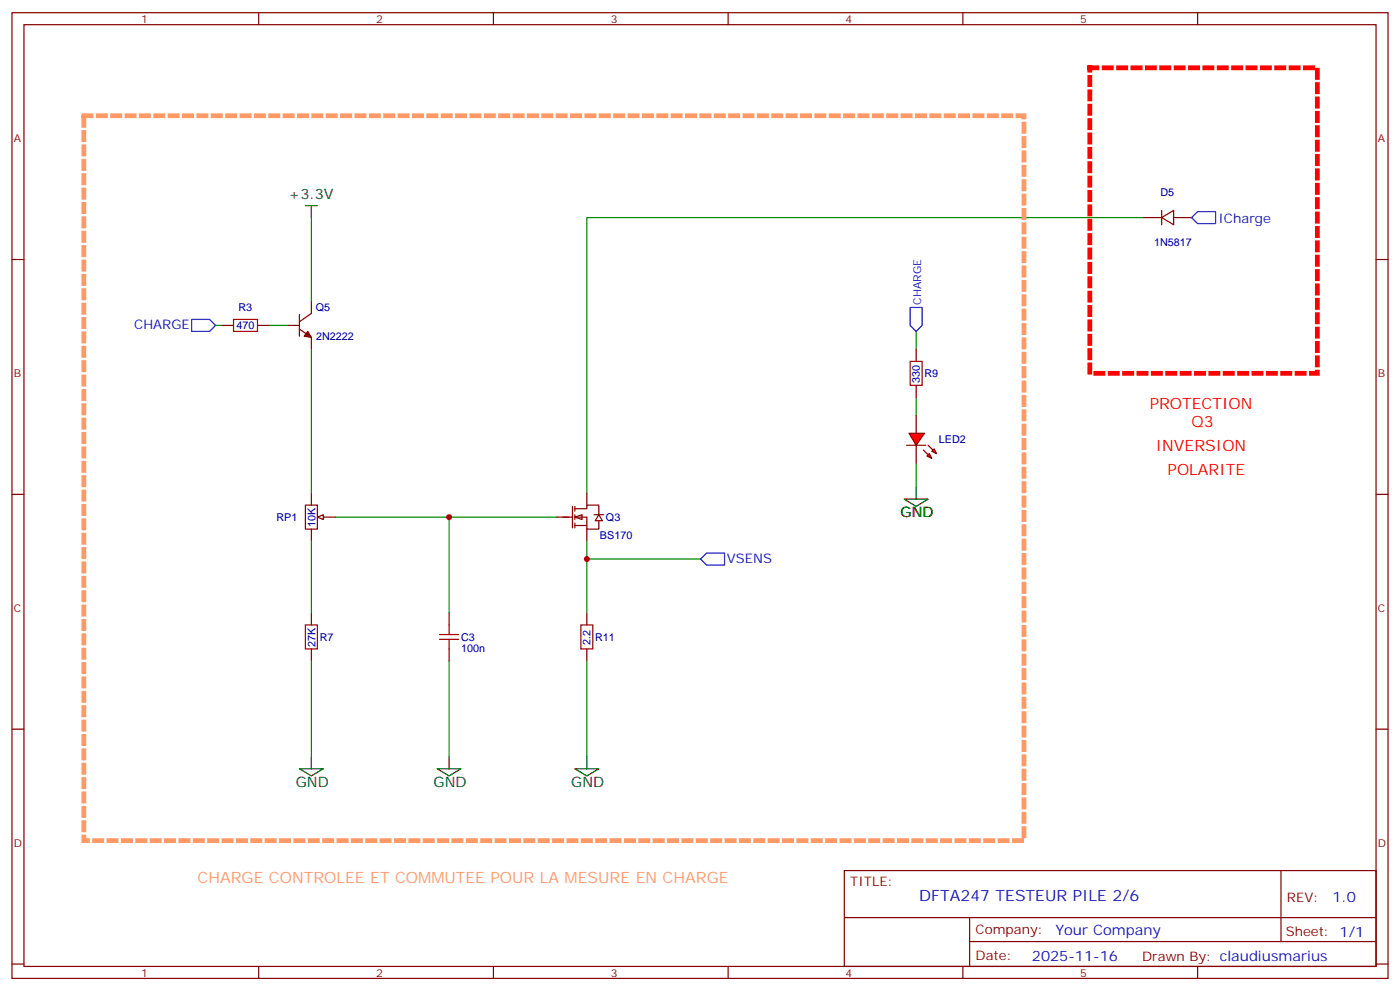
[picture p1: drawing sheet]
<svg xmlns="http://www.w3.org/2000/svg" width="412mm" height="292mm" viewBox="0 0 412 292" stroke-linecap="round" stroke-linejoin="round" font-family="sans-serif">
<g fill="none" stroke="#870000" stroke-width=".35">
<path d="M3.5 3.7h405.4v284.4h-405.4zM7.1 7.3h398.2v277.3h-398.2zM76.2 3.7v3.6M145.3 3.7v3.6M214.5 3.7v3.6M283.6 3.7v3.6M352.8 3.7v3.6M3.5 76.4h3.6M336.9 64.1h5.3M342.2 64.1l3.5-2.2v4.3zM342.2 61.9v4.3M345.7 64.1h5.3"/>
<path d="M405.3 76.4h3.6M3.5 145.6h3.6M405.3 145.6h3.6M172.9 180.5v3.5M172.9 191.1v3.5M3.5 214.7h3.6M405.3 214.7h3.6M248.7 256.3h156.6v28.3h-156.6zM377.3 256.4v20.8M248.7 270.2h156.5M285.6 277.2h119.6M285.6 270.2v14.1"/>
<path d="M3.5 283.8h3.6M76.2 284.6v3.5M145.3 284.6v3.5M214.5 284.6v3.5M283.6 284.6v3.5M352.8 284.6v3.5M405.3 283.8h3.6"/>
</g>
<path d="M336.9 64.1h-164v81.1M98.8 152.3h65.2" fill="none" stroke="#008700" stroke-width=".35"/>
<path d="M351 64.1l1.8-1.8h5.3v3.5h-5.3z" fill="none" stroke="#00f" stroke-width=".35"/>
<path d="M169.3 226.3h7.1l-3.5 2.2zM172.9 222.8v3.5" fill="none" stroke="#000" stroke-width=".35"/>
<path d="M171.1 184h3.5v7.1h-3.5z" fill="none" stroke="#a10000" stroke-width=".35"/>
<g fill="#fff" stroke="#870000" stroke-width=".35">
<path d="M169.3 152.3l2.1-.7v1.4z"/>
<path d="M176.4 151.6l1 1.7h-2.1z"/>
</g>
<g fill="none" stroke="#870000" stroke-width=".35">
<path d="M90 148.7h3.5v7.1h-3.5zM91.7 145.2v3.5M91.7 155.8v3.5M95.2 152.3h3.6M164 152.3h4.6M168.6 149.1v6.3M169.3 149.8h3.6v-1.1h3.5v2.9M169.3 152.3h3.6v3.5h3.5v-2.5M169.3 154.7h3.6M169.3 149.1v1.4M169.3 151.6v1.4M169.3 154v1.4"/>
<path d="M172.9 145.2v3.5M172.9 155.8v3.5M175 151.6h2.8"/>
</g>
<path d="M93.5 152.3l1.7-.7v1.4z" fill="#f0f0f0" stroke="#870000" stroke-width=".35"/>
<g fill="none" stroke="#008700" stroke-width=".35">
<path d="M91.7 64.1v24.7M63.5 95.8h1.8M79.4 95.8h5.3M269.9 97.6v5.3M91.7 102.9v42.3M269.9 117v5.3M269.9 136.4v7M91.7 159.3v21.2M132.3 152.3v28.2M172.9 159.3v21.2M172.9 164.6h33.5M91.7 194.6v28.2"/>
<path d="M132.3 194.6v28.2M172.9 194.6v28.2"/>
</g>
<path d="M56.4 94.1h5.3l1.8 1.7-1.8 1.8h-5.3zM268.1 90.5h3.5v5.3l-1.7 1.8-1.8-1.8zM206.4 164.6l1.7-1.8h5.3v3.6h-5.3z" fill="none" stroke="#00f" stroke-width=".35"/>
<path d="M90 60.5h3.5M91.7 60.5v3.6M266.3 147h7.1l-3.5 2.1zM269.9 143.4v3.6M88.2 226.3h7l-3.5 2.2zM91.7 222.8v3.5M128.8 226.3h7l-3.5 2.2zM132.3 222.8v3.5" fill="none" stroke="#000" stroke-width=".35"/>
<path d="M65.3 95.8h3.5M75.8 95.8h3.6M84.7 95.8h3.5M88.2 96.9l3.5 2.4v3.6M88.2 92.6v6.4M91.7 88.8v3.5l-3.5 2.5M269.9 102.9v3.5M269.9 113.5v3.5M91.7 180.5v3.5M91.7 191.1v3.5M132.3 180.5v3.5M132.3 191.1v3.5" fill="none" stroke="#870000" stroke-width=".35"/>
<path d="M90.7 97.6l1 1.7-2.1-.3z" fill="#870000" stroke="#870000" stroke-width=".35"/>
<path d="M68.8 94.1h7v3.5h-7zM268.1 106.4h3.5v7.1h-3.5zM90 184h3.5v7.1h-3.5zM129.5 188.2h5.6M129.5 186.8h5.6M132.3 184v2.8M132.3 188.2v2.9" fill="none" stroke="#a10000" stroke-width=".35"/>
<path d="M24.7 34.1h276.9v213.4h-276.9v-213.4" fill="none" stroke="#f96" stroke-width="1.4" stroke-dasharray="2.1 2.1"/>
<path d="M321 20h67.1v89.9h-67.1v-89.9" fill="none" stroke="#f00" stroke-width="1.4" stroke-dasharray="2.1 2.1"/>
<g fill="#f00" stroke="#870000" stroke-width=".35">
<path d="M267.8 127.6h4.5l-2.4 3.5z"/>
<path d="M267.1 131.1h5.6z"/>
</g>
<g fill="#870000" stroke="#870000" stroke-width=".35">
<path d="M273.4 131.1l1.4 1.4z"/>
<path d="M272 132.5l1.4 1.4z"/>
</g>
<g fill="#f00" stroke="#870000" stroke-width=".35">
<path d="M274.5 132.9l.7-.7 .7 1.4z"/>
<path d="M273 134.3l.8-.7 .7 1.4z"/>
</g>
<path d="M269.9 122.3v5.3M269.9 131.1v5.3" fill="none" stroke="#870000" stroke-width=".35"/>
<g fill="#c00">
<circle cx="172.9" cy="164.6" r=".88"/>
<circle cx="132.3" cy="152.3" r=".88"/>
</g>
<g font-size="4.6" fill="#f00">
<text x="338.7" y="120.5">PROTECTION</text>
<text x="351" y="125.8">Q3</text>
<text x="340.4" y="132.9">INVERSION</text>
<text x="344" y="139.9">POLARITE</text>
</g>
<text font-size="4.6" fill="#f96" x="58.2" y="259.9">CHARGE CONTROLEE ET COMMUTEE POUR LA MESURE EN CHARGE</text>
<text font-size="4.6" fill="#00f" x="270.8" y="265.4">DFTA247 TESTEUR PILE 2/6</text>
<g font-size="4.2">
<text x="85" y="58.7">+3.3V</text>
<text x="265.3" y="152.3">GND</text>
<text x="87.1" y="231.6">GND</text>
<text x="127.7" y="231.6">GND</text>
<text x="168.3" y="231.6">GND</text>
</g>
<g font-size="4.2" fill="#00f">
<text x="392.5" y="265.6">1.0</text>
<text x="310.9" y="275.2">Your Company</text>
<text x="304" y="283">2025-11-16</text>
</g>
<g font-size="3.9" fill="#00f">
<text x="358.9" y="65.5">ICharge</text>
<text x="39.5" y="96.8">CHARGE</text>
<text x="214.1" y="165.9">VSENS</text>
</g>
<g font-size="3.9" fill="#800">
<text x="250.5" y="260.9">TITLE:</text>
<text x="379.1" y="265.6">REV:</text>
<text x="287.4" y="275.1">Company:</text>
<text x="378.7" y="275.7">Sheet: 1/1</text>
<text x="287.4" y="282.8">Date:</text>
<text x="336.4" y="282.9">Drawn By: claudiusmarius</text>
</g>
<g font-size="3.2" fill="#800">
<text x="41.6" y="6.7">1</text>
<text x="110.8" y="6.7">2</text>
<text x="179.9" y="6.7">3</text>
<text x="249.1" y="6.7">4</text>
<text x="318.2" y="6.7">5</text>
<text x="4.1" y="41.8">A</text>
<text x="405.9" y="41.8">A</text>
<text x="4.1" y="111">B</text>
<text x="405.9" y="111">B</text>
<text x="4.1" y="180.1">C</text>
<text x="405.9" y="180.1">C</text>
<text x="4.1" y="249.3">D</text>
<text x="405.9" y="249.3">D</text>
<text x="41.6" y="287.5">1</text>
<text x="110.8" y="287.5">2</text>
<text x="179.9" y="287.5">3</text>
<text x="249.1" y="287.5">4</text>
<text x="318.2" y="287.5">5</text>
</g>
<g font-size="3.2" fill="#000080">
<text x="341.8" y="57.7">D5</text>
<text x="340" y="72.3">1N5817</text>
<text x="70.2" y="91.7">R3</text>
<text x="93.1" y="91.7">Q5</text>
<text x="69.7" y="97">470</text>
<text x="93.1" y="100.1">2N2222</text>
<text x="271" y="112.7" transform="rotate(-90 271 112.7)">330</text>
<text x="272.3" y="111.1">R9</text>
<text x="276.6" y="130.5">LED2</text>
<text x="81.5" y="153.4">RP1</text>
<text x="92.9" y="155.2" transform="rotate(-90 92.9 155.2)">10K</text>
<text x="178.5" y="153.4">Q3</text>
<text x="176.7" y="158.7">BS170</text>
<text x="92.9" y="190.5" transform="rotate(-90 92.9 190.5)">27K</text>
<text x="94.2" y="188.7">R7</text>
<text x="135.8" y="191.9">100n</text>
<text x="135.8" y="188.7">C3</text>
<text x="174" y="189.8" transform="rotate(-90 174 189.8)">2.2</text>
<text x="175.3" y="188.7">R11</text>
</g>
<text font-size="3.2" fill="#00f" x="271.4" y="89.7" transform="rotate(-90 271.4 89.7)">CHARGE</text>
</svg>
